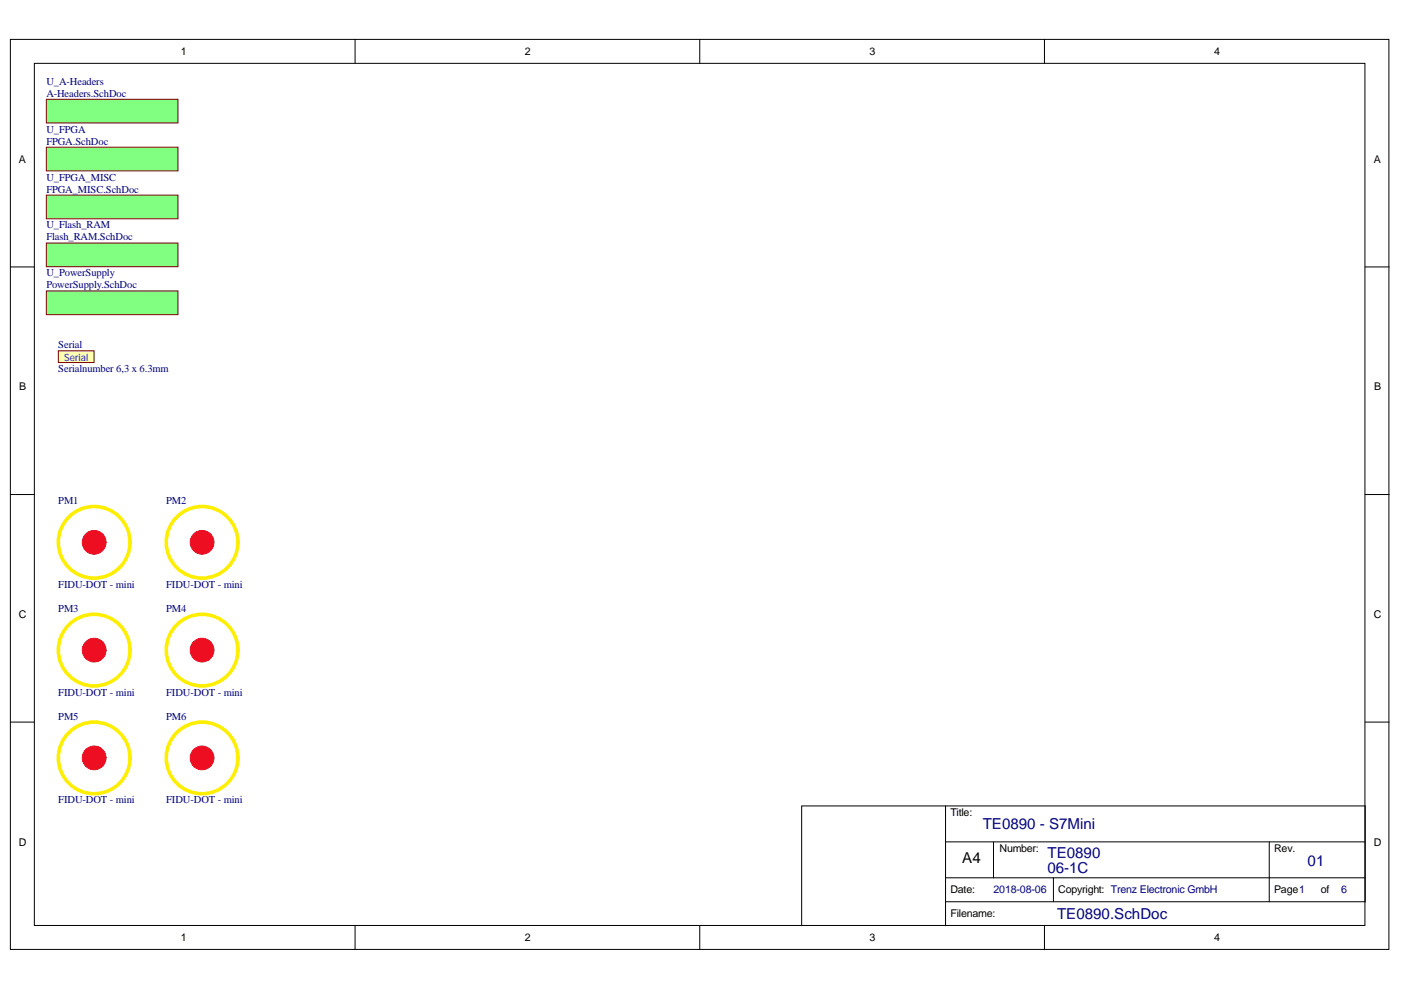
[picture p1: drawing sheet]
<svg xmlns="http://www.w3.org/2000/svg" width="297mm" height="210mm" viewBox="0 0 297 210" stroke-linecap="round" stroke-linejoin="round" font-family="sans-serif">
<g fill="#fff" stroke="#000" stroke-width=".21">
<path d="M2.2 8.4h292.3v192.9h-292.3z"/>
<path d="M7.3 13.4h282.1v182.8h-282.1z"/>
</g>
<g fill="none" stroke="#000" stroke-width=".21">
<path d="M75.3 8.4v5M148.4 8.4v5M221.4 8.4v5M2.2 56.6h5.1M289.4 56.6h5.1M2.2 104.9h5.1M289.4 104.9h5.1M2.2 153.1h5.1M289.4 153.1h5.1M200.5 170.9h88.9v20.3h-88.9zM200.5 170.9h-30.5v25.4M200.5 178.5h88.9"/>
<path d="M210.6 178.5v7.6h-10.1M269.1 178.5v12.7M75.3 196.3v5.1M148.4 196.3v5.1M200.5 191.2v5.1M210.6 186.1h78.8M221.4 196.3v5.1M223.4 186.1v5.1"/>
</g>
<g fill="#80ff80" stroke="#800000" stroke-width=".21">
<path d="M9.8 21.1h27.9v5h-27.9z"/>
<path d="M9.8 61.7h27.9v5h-27.9z"/>
</g>
<g fill="none" stroke="#fe0" stroke-width=".76">
<circle cx="20" cy="115" r="7.6"/>
<circle cx="42.8" cy="115" r="7.6"/>
<circle cx="20" cy="137.8" r="7.6"/>
<circle cx="42.8" cy="137.8" r="7.6"/>
<circle cx="20" cy="160.7" r="7.6"/>
<circle cx="42.8" cy="160.7" r="7.6"/>
</g>
<g fill="#ee0e22" stroke="#ee0e22" stroke-width=".21">
<circle cx="20" cy="115" r="2.52"/>
<circle cx="42.8" cy="115" r="2.52"/>
<circle cx="42.8" cy="137.8" r="2.52"/>
<circle cx="42.8" cy="160.7" r="2.52"/>
<circle cx="20" cy="160.7" r="2.52"/>
<circle cx="20" cy="137.8" r="2.52"/>
</g>
<path d="M12.4 74.4h7.5v2.5h-7.5z" fill="#ffffb0" stroke="#800000" stroke-width=".21"/>
<g fill="#80ff80" stroke="#800000" stroke-width=".21">
<path d="M9.8 31.2h27.9v5h-27.9z"/>
<path d="M9.8 41.4h27.9v5h-27.9z"/>
<path d="M9.8 51.5h27.9v5.1h-27.9z"/>
</g>
<g font-size="3.2" fill="#000080">
<text x="208.4" y="175.8">TE0890 - S7Mini</text>
<text x="222.1" y="185.2">06-1C</text>
<text x="222.1" y="181.9">TE0890</text>
<text x="277.2" y="183.7">01</text>
<text x="224.1" y="194.9">TE0890.SchDoc</text>
</g>
<text font-size="3.2" x="204" y="182.9">A4</text>
<g font-size="2.3">
<text x="38.3" y="11.7">1</text>
<text x="111.3" y="11.7">2</text>
<text x="184.4" y="11.7">3</text>
<text x="257.4" y="11.7">4</text>
<text x="4" y="34.5">A</text>
<text x="291.2" y="34.5">A</text>
<text x="4.1" y="82.8">B</text>
<text x="291.3" y="82.8">B</text>
<text x="4" y="131">C</text>
<text x="291.2" y="131">C</text>
<text x="201.5" y="172.9">Title:</text>
<text x="4" y="179.3">D</text>
<text x="291.2" y="179.3">D</text>
<text x="211.9" y="180.5">Number:</text>
<text x="270.1" y="180.5">Rev.</text>
<text x="201.5" y="189.4">Date:</text>
<text x="224.4" y="189.4">Copyright: Trenz Electronic GmbH</text>
<text x="270.1" y="189.4">Page1</text>
<text x="280" y="189.4">of</text>
<text x="201.5" y="194.5">Filename:</text>
<text x="38.3" y="199.6">1</text>
<text x="111.3" y="199.6">2</text>
<text x="184.4" y="199.6">3</text>
<text x="257.4" y="199.6">4</text>
</g>
<g font-size="2.3" fill="#000080">
<text x="210.6" y="189.4">2018-08-06</text>
<text x="284.4" y="189.4">6</text>
</g>
<g font-size="2.2" fill="#000080">
<text x="9.8" y="18">U_A-Headers</text>
<text x="9.8" y="20.5">A-Headers.SchDoc</text>
<text x="9.8" y="28.1">U_FPGA</text>
<text x="9.8" y="30.7">FPGA.SchDoc</text>
<text x="9.8" y="38.3">U_FPGA_MISC</text>
<text x="9.8" y="40.8">FPGA_MISC.SchDoc</text>
<text x="9.8" y="48.4">U_Flash_RAM</text>
<text x="9.8" y="51">Flash_RAM.SchDoc</text>
<text x="9.8" y="58.6">U_PowerSupply</text>
<text x="9.8" y="61.1">PowerSupply.SchDoc</text>
<text x="12.4" y="73.8">Serial</text>
<text x="12.4" y="78.9">Serialnumber 6,3 x 6.3mm</text>
<text x="12.4" y="106.8">PM1</text>
<text x="35.2" y="106.8">PM2</text>
<text x="12.4" y="124.6">FIDU-DOT - mini</text>
<text x="35.2" y="124.6">FIDU-DOT - mini</text>
<text x="12.4" y="129.7">PM3</text>
<text x="35.2" y="129.7">PM4</text>
<text x="12.4" y="147.5">FIDU-DOT - mini</text>
<text x="35.2" y="147.5">FIDU-DOT - mini</text>
<text x="12.4" y="152.6">PM5</text>
<text x="35.2" y="152.6">PM6</text>
<text x="12.4" y="170.3">FIDU-DOT - mini</text>
<text x="35.2" y="170.3">FIDU-DOT - mini</text>
</g>
<text font-size="2.1" fill="#00f" x="13.6" y="76.5">Serial</text>
</svg>
